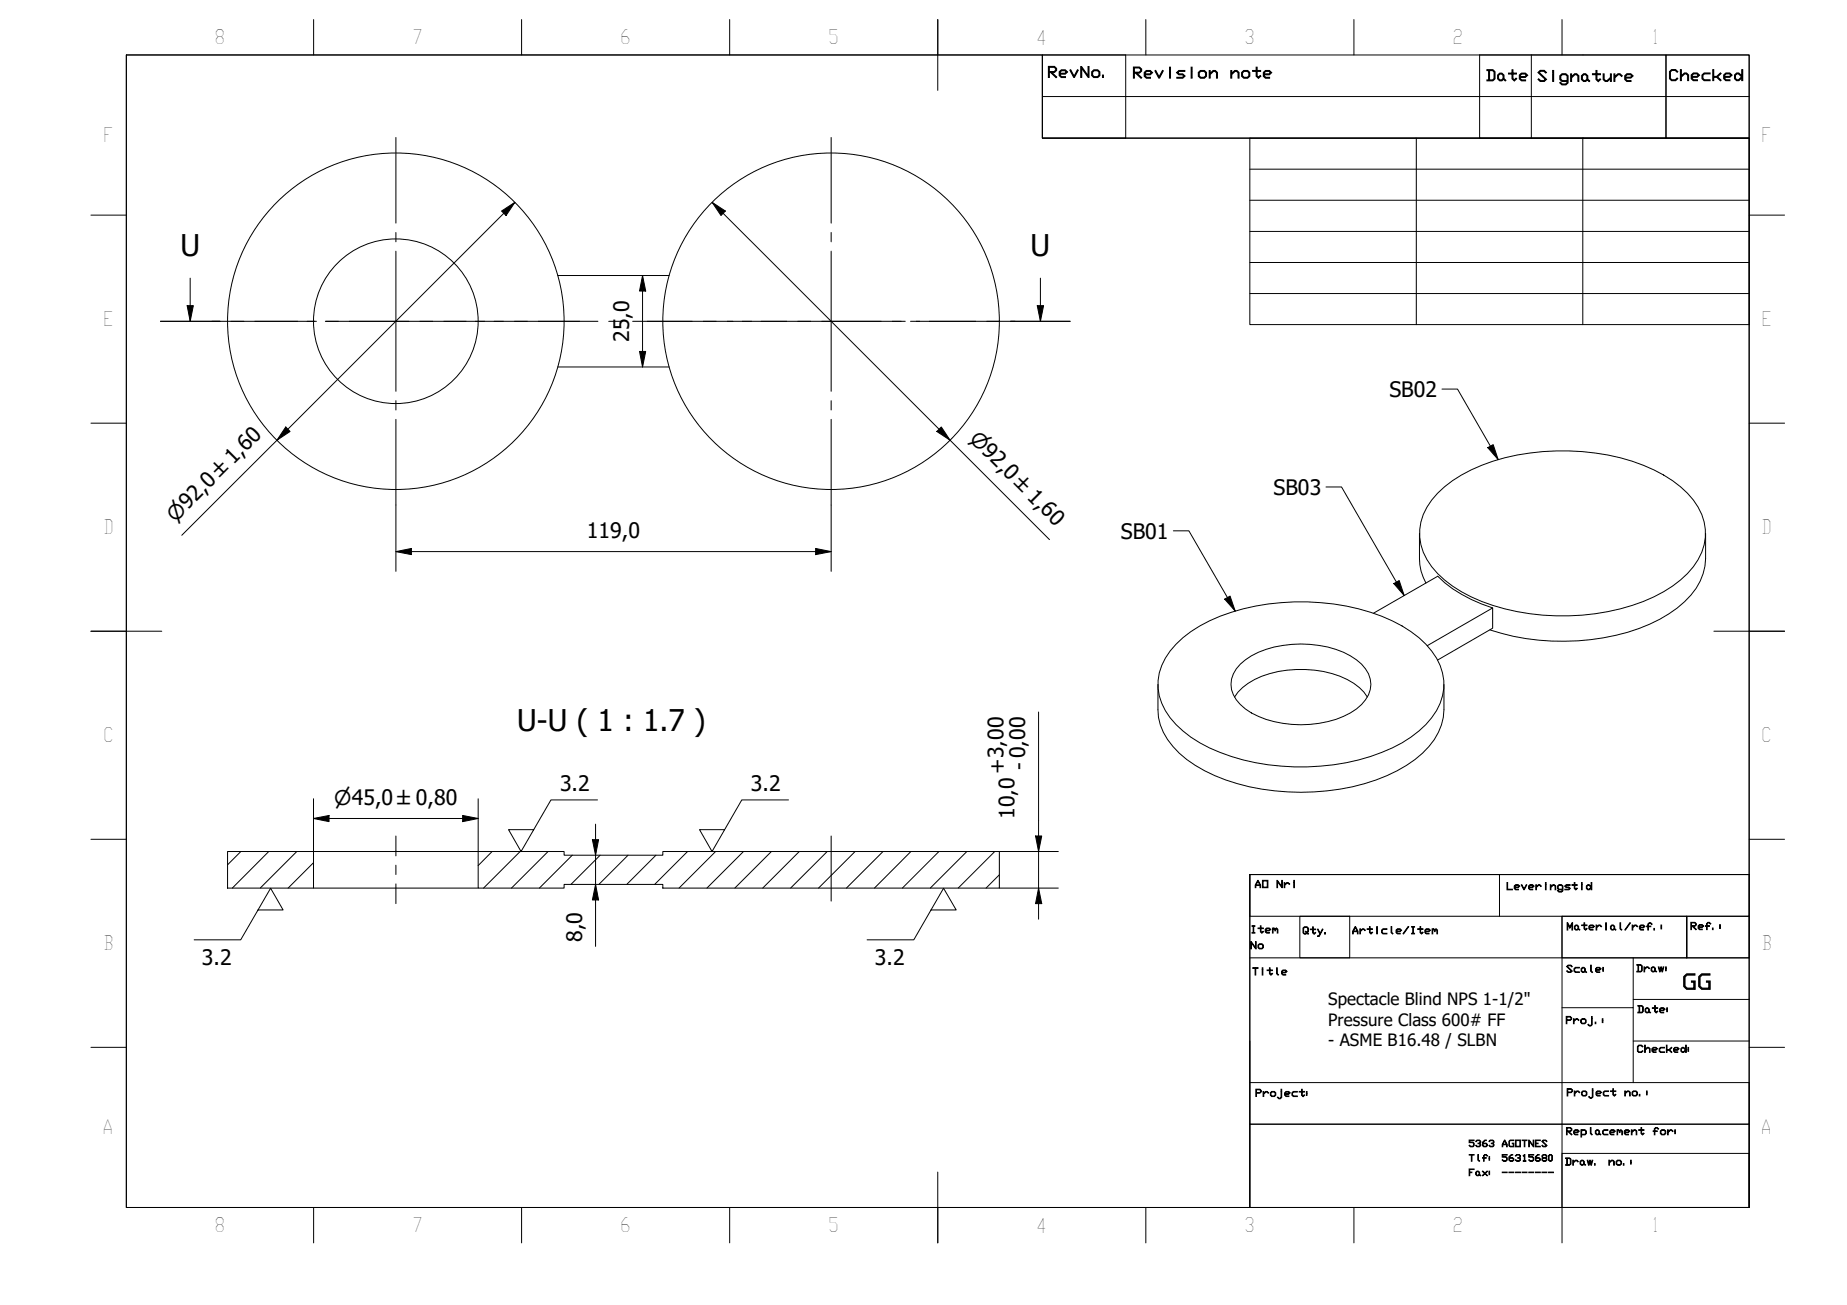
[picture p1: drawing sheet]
<svg xmlns="http://www.w3.org/2000/svg" width="297mm" height="210mm" viewBox="0 0 297 210" stroke-linecap="round" stroke-linejoin="round" font-family="sans-serif">
<!-- layer: Hatch (ISO) -->
<g fill="none" stroke="#000" stroke-width=".16">
<path d="M38.7 137l-2.1 2.1M43.2 137l-5.8 5.8M47.7 137l-5.9 5.8M50.4 138.8l-4.1 4M79.1 137l-2.2 2.2M83.7 137l-5.9 5.8M88.1 137l-5.8 5.8M92 137.6l-5.3 5.2M96.5 137.6l-4.7 4.7M101 137.6l-4.7 4.7M105.5 137.6l-4.7 4.7M110.6 137l-5.3 5.3"/>
<path d="M115.1 137l-5.9 5.8M119.6 137l-5.9 5.8M124.1 137l-5.9 5.8M128.5 137l-5.8 5.8M133 137l-5.9 5.8M137.5 137l-5.9 5.8M142 137l-5.9 5.8M146.5 137l-5.9 5.8M151 137l-5.9 5.8M155.5 137l-5.9 5.8M160 137l-5.9 5.8M160.7 140.7l-2.1 2.1"/>
</g>
<!-- layer: Visible (ISO) -->
<g fill="none" stroke="#000" stroke-width=".16">
<path d="M89.7 59h17.9M89.7 44.3h17.9M231.2 79.3a24.5 24.5 0 0 1 12.8-6.1 37.1 37.1 0 0 1 22 2.4 16.1 16.1 0 0 1 7.1 6 8.3 8.3 0 0 1-.8 9.6 21.4 21.4 0 0 1-11.7 6.7 37 37 0 0 1-24-1.9 16.1 16.1 0 0 1-7.1-6 8.3 8.3 0 0 1 .8-9.6zM228.3 85.8v4.1a7.9 7.9 0 0 0 1 3.9M240.1 97.8a21.7 21.7 0 0 1-8.9-5.1l-10.3 5.9M274.3 85.8v4.1a9.6 9.6 0 0 1-3.4 6.9 25.4 25.4 0 0 1-13 5.8 38.1 38.1 0 0 1-18.3-1.3M186.2 110.1v4.1a9.6 9.6 0 0 0 3.5 7 25.9 25.9 0 0 0 13.2 5.7 36.5 36.5 0 0 0 21.8-2.9 14.6 14.6 0 0 0 6.6-6.2l.5-1.2 .3-1.2 .1-1.2v-4.1M189.1 103.6a24.1 24.1 0 0 1 12.8-6.1 37.3 37.3 0 0 1 22 2.4 15.1 15.1 0 0 1 7.7 7.1 8.6 8.6 0 0 1-2.3 9.5 24.3 24.3 0 0 1-12.8 6.2 35.9 35.9 0 0 1-23.5-3.2 13.2 13.2 0 0 1-6.6-7.6 8.7 8.7 0 0 1 2.7-8.3zM198.5 112.1a9.4 9.4 0 0 1 5.7-3.8 17.4 17.4 0 0 1 13.5 1.6l1.7 1.4 .5 .8M199.5 106.8a14.3 14.3 0 0 1 9.7-3.2 14.3 14.3 0 0 1 9.8 3.2 4.3 4.3 0 0 1 0 6.5 14.1 14.1 0 0 1-9.8 3.3 14.1 14.1 0 0 1-9.7-3.3 4.3 4.3 0 0 1 0-6.5zM229.5 103.9l10.6-6.1v3.2l-8.9 5.2M36.6 137h13.8v5.8h-13.8z"/>
<path d="M50.4 137h26.5M76.9 137h13.8v.6h15.9v-.6h54.1v5.8h-54.1v-.5h-15.9v.5h-13.8zM50.4 142.8h26.5"/>
<circle cx="63.7" cy="51.7" r="27.1"/>
<circle cx="63.7" cy="51.7" r="13.2"/>
<circle cx="133.7" cy="51.7" r="27.1"/>
</g>
<!-- layer: Section Line (ISO) -->
<g fill="none" stroke="#000" stroke-width=".16">
<path d="M25.8 51.7h9.6M30.1 49.2h1l-.5 2.5zM30.6 44.7v7M37.1 51.7h2.1M41 51.7h9.6M52.3 51.7h2.1M56.2 51.7h9.6M67.5 51.7h2.1M71.4 51.7h9.6M82.7 51.7h2.1M86.6 51.7h9.6M97.9 51.7h2.1"/>
<path d="M101.7 51.7h9.6M113.1 51.7h2.1M116.9 51.7h9.6M128.3 51.7h2.1M132.1 51.7h9.6M143.5 51.7h2.1M147.3 51.7h9.6M158.7 51.7h2.1M162.5 51.7h9.6M166.8 49.2h1l-.5 2.5zM167.3 44.7v7"/>
</g>
<path d="M30.1 49.2h1l-.5 2.5zM166.8 49.2h1l-.5 2.5z" fill="#000"/>
<!-- layer: BOXES -->
<g fill="none" stroke="#000" stroke-width=".16">
<path d="M167.6 8.8v6.7h113.7M167.6 15.5v6.7h113.7M167.6 8.8h13.4v13.4h-13.4zM238 8.8h29.9v13.4h-29.9zM246.3 8.8v13.4M267.9 8.8h13.4v13.4h-13.4zM201 140.7h80.3h-80.3v6.7h80.3v-6.7v53.5h-80.3zM201 154.1h80.3M209 147.4h8.1v6.7h-8.1zM241.2 140.7v6.7M251.2 147.4h20.1v6.7v-6.7h10v6.7h-30.1zM251.2 147.4v46.8v-8.7h30.1v8.7"/>
<path d="M262.7 154.1v8h-11.5M201 174.1h80.3v6.7h-80.3v13.4M201 167.4v13.4h80.3v13.4M262.7 162.1v12M262.7 160.8h18.6M262.7 167.4h18.6M201 194.2h80.3"/>
</g>
<!-- layer: BORDER -->
<g fill="none" stroke="#000" stroke-width=".16">
<path d="M20.3 8.8h261v185.4h-261zM50.4 3.1v5.7M83.9 3.1v5.7M117.3 3.1v5.7M150.8 3.1v11.4M184.3 3.1v5.7M217.7 3.1v5.7M251.2 3.1v5.7M14.6 34.6h5.7M281.3 34.6h5.7M14.6 68.1h5.7M281.3 68.1h5.7"/>
<path d="M14.6 101.5h11.4M275.6 101.5h11.4M14.6 135h5.7M281.3 135h5.7M14.6 168.5h5.7M281.3 168.5h5.7M50.4 194.2v5.7M83.9 194.2v5.7M117.3 194.2v5.7M150.8 188.5v11.4M184.3 194.2v5.7M217.7 194.2v5.7"/>
<path d="M251.2 194.2v5.7"/>
</g>
<!-- layer: 0 -->
<path d="M20.3 8.8h147.3v13.4h113.7v30h-80.3v-30h80.3v118.5h-80.3v53.5h-180.7zM201 27.2h80.3M201 32.2h80.3M201 37.2h80.3M227.8 22.2v30M254.6 22.2v30M201 42.2h80.3M201 47.2h80.3" fill="none" stroke="#000" stroke-width=".16"/>
<!-- layer: Center Mark (ISO) -->
<g fill="none" stroke="#000" stroke-width=".16">
<path d="M63.7 22.1v13.8M63.7 37.4v1.5M133.7 22.1v13.8M133.7 37.4v1.5M34.1 51.7h13.8M49.4 51.7h1.5M52.4 51.7h22.6M63.7 40.4v22.5M76.4 51.7h1.5M79.4 51.7h13.8M104.1 51.7h13.8M119.4 51.7h1.5"/>
<path d="M122.4 51.7h22.5M133.7 40.4v22.5M146.4 51.7h1.5M149.4 51.7h13.8M63.7 64.4v1.5M63.7 67.5v13.7M133.7 64.4v1.5M133.7 67.5v13.7"/>
</g>
<!-- layer: Dimension (ISO) -->
<g fill="none" stroke="#000" stroke-width=".16">
<path d="M80.7 33.9l2.1-1.4-1.4 2.2zM82.8 32.5l-53.6 53.6M114.5 32.5l2.1 1.4-.6 .8zM114.5 32.5l54.3 54.3M102.8 56.5h1l-.5 2.5zM103.3 44.3l.5 2.5h-1zM103.3 44.3v14.7M46 68.7l.7 .7-2.2 1.4zM151.4 68.7l1.4 2.1-2.1-1.4zM63.7 88.7l2.5-.5v1zM63.7 88.7h70M63.7 81.2v10.7"/>
<path d="M131.2 88.2l2.5 .5-2.5 .5zM133.7 81.2v10.7M167 114.5v33.3M50.4 131.6l2.5-.4v1zM50.4 131.6h26.5M50.4 128.5v8.5M74.4 131.2l2.5 .4-2.5 .6zM76.9 128.5v8.5M95.3 135.1h1l-.5 2.5zM95.8 132.6v19.6M160.7 137h9.5M166.5 134.5h1l-.5 2.5z"/>
<path d="M95.8 142.3l.5 2.5h-1zM160.7 142.8h9.5M167 142.8l.5 2.5h-1z"/>
</g>
<g fill="#000">
<path d="M80.7 33.9l2.1-1.4-1.4 2.2zM114.5 32.5l2.1 1.4-.6 .8zM102.8 56.5h1l-.5 2.5zM103.3 44.3l.5 2.5h-1zM46 68.7l.7 .7-2.2 1.4zM151.4 68.7l1.4 2.1-2.1-1.4zM63.7 88.7l2.5-.5v1zM131.2 88.2l2.5 .5-2.5 .5zM50.4 131.6l2.5-.4v1zM74.4 131.2l2.5 .4-2.5 .6zM95.3 135.1h1l-.5 2.5zM166.5 134.5h1l-.5 2.5z"/>
<path d="M95.8 142.3l.5 2.5h-1zM167 142.8l.5 2.5h-1z"/>
</g>
<!-- layer: Centerline (ISO) -->
<path d="M63.7 134.5v3.2M63.7 139.2v1.5M133.7 134.5v10.4M63.7 142.2v3.1" fill="none" stroke="#000" stroke-width=".16"/>
<!-- layer: Symbol (ISO) -->
<path d="M213.3 78.3h2.5l10 17.5M231.9 62.6h2.5l6.5 11.3M239.3 72l.8-.5 .8 2.4zM188.7 85.4h2.5l7.4 12.9M197 96.4l.8-.5 .8 2.4zM224.2 93.9l.8-.5 .8 2.4zM96.1 128.7h-7.5l-4.8 8.3-2-3.6h4M126.8 128.7h-7.5l-4.8 8.3-2-3.6h4M41.5 146.4h4l-2-3.5-4.8 8.3h-7.5M149.7 146.4h4.1l-2.1-3.5-4.7 8.3h-7.6" fill="none" stroke="#000" stroke-width=".16"/>
<path d="M239.3 72l.8-.5 .8 2.4zM197 96.4l.8-.5 .8 2.4zM224.2 93.9l.8-.5 .8 2.4z" fill="#000"/>
<g font-size="4.8">
<text x="29" y="41.2">U</text>
<text x="165.7" y="41.2">U</text>
<text x="83.2" y="117.6">U-U ( 1 : 1.7 )</text>
</g>
<g font-size="3.4">
<text x="101.2" y="55" transform="rotate(-90 101.2 55)">25,0</text>
<text x="223.5" y="63.8">SB02</text>
<text x="204.8" y="79.6">SB03</text>
<text x="94.4" y="86.6">119,0</text>
<text x="180.2" y="86.6">SB01</text>
<text x="161.5" y="124.5" transform="rotate(-90 161.5 124.5)">+3,00</text>
<text x="165" y="123.8" transform="rotate(-90 165 123.8)">- 0,00</text>
<text x="90.1" y="127.2">3.2</text>
<text x="120.8" y="127.2">3.2</text>
<text x="163.2" y="131.8" transform="rotate(-90 163.2 131.8)">10,0</text>
<text x="32.5" y="155.2">3.2</text>
<text x="93.6" y="151.5" transform="rotate(-90 93.6 151.5)">8,0</text>
<text x="140.7" y="155.2">3.2</text>
<text x="270.5" y="159.1">GG</text>
</g>
<g font-size="3.3">
<text x="155.8" y="70.7" transform="rotate(45 155.8 70.7)">⌀92,0 ±1,60</text>
<text x="28.2" y="84" transform="rotate(-45 28.2 84)">⌀92,0 ±1,60</text>
<text x="53.8" y="129.5">⌀45,0 ±0,80</text>
</g>
<g font-size="3.2">
<text x="34.5" y="7.1">8</text>
<text x="66.3" y="7.1">7</text>
<text x="99.7" y="7.1">6</text>
<text x="133.2" y="7.1">5</text>
<text x="166.6" y="7.2">4</text>
<text x="200.1" y="7.1">3</text>
<text x="233.6" y="7.1">2</text>
<text x="265.6" y="7.1">1</text>
<text x="16.6" y="22.9">F</text>
<text x="283.3" y="22.9">F</text>
<text x="16.6" y="52.5">E</text>
<text x="283.3" y="52.5">E</text>
<text x="16.6" y="86">D</text>
<text x="283.3" y="86">D</text>
<text x="16.6" y="119.4">C</text>
<text x="283.3" y="119.4">C</text>
<text x="16.6" y="152.9">B</text>
<text x="283.3" y="152.9">B</text>
<text x="16.5" y="182.4">A</text>
<text x="283.2" y="182.4">A</text>
<text x="34.5" y="198.2">8</text>
<text x="66.3" y="198.2">7</text>
<text x="99.7" y="198.2">6</text>
<text x="133.2" y="198.2">5</text>
<text x="166.6" y="198.3">4</text>
<text x="200.1" y="198.2">3</text>
<text x="233.6" y="198.2">2</text>
<text x="265.6" y="198.2">1</text>
</g>
<g font-size="2.7">
<text x="213.6" y="161.7">Spectacle Blind NPS 1-1/2&quot;</text>
<text x="213.6" y="165">Pressure Class 600# FF</text>
<text x="213.6" y="168.3">- ASME B16.48 / SLBN</text>
</g>
<g font-size="2.4">
<text x="168.4" y="12.4">RevNo.</text>
<text x="182.1" y="12.5">Revision</text>
<text x="197.7" y="12.5">note</text>
<text x="238.9" y="13">Date</text>
<text x="247.1" y="13.1">Signature</text>
<text x="268.3" y="12.9">Checked</text>
</g>
<g font-size="1.6">
<text x="201.7" y="142.8">AO</text>
<text x="205.2" y="142.8">Nri</text>
<text x="242.2" y="143.1">Leveringstid</text>
<text x="251.9" y="149.6">Material/ref.:</text>
<text x="271.8" y="149.5">Ref.:</text>
<text x="201" y="150.1">Item</text>
<text x="201" y="152.6">No</text>
<text x="209.4" y="150.2">Qty.</text>
<text x="217.4" y="150.2">Article/Item</text>
<text x="201.3" y="156.8">Title</text>
<text x="251.8" y="156.4">Scale:</text>
<text x="263.1" y="156.3">Draw:</text>
<text x="251.7" y="164.6">Proj.:</text>
<text x="263.2" y="162.9">Date:</text>
<text x="263.2" y="169.3">Checked:</text>
<text x="201.8" y="176.4">Project:</text>
<text x="251.9" y="176.3">Project</text>
<text x="261.2" y="176.3">no.:</text>
<text x="251.8" y="182.5">Replacement</text>
<text x="265.7" y="182.5">for:</text>
<text x="251.6" y="187.4">Draw.</text>
<text x="258.6" y="187.4">no.:</text>
</g>
<g font-size="1.5">
<text x="236.1" y="184.4">5363</text>
<text x="241.4" y="184.4">AGOTNES</text>
<text x="236.1" y="186.8">Tlf:</text>
<text x="236.1" y="189.1">Fax:</text>
<text x="241.4" y="186.8">56315680</text>
<text x="241.4" y="189.1">--------</text>
</g>
</svg>
